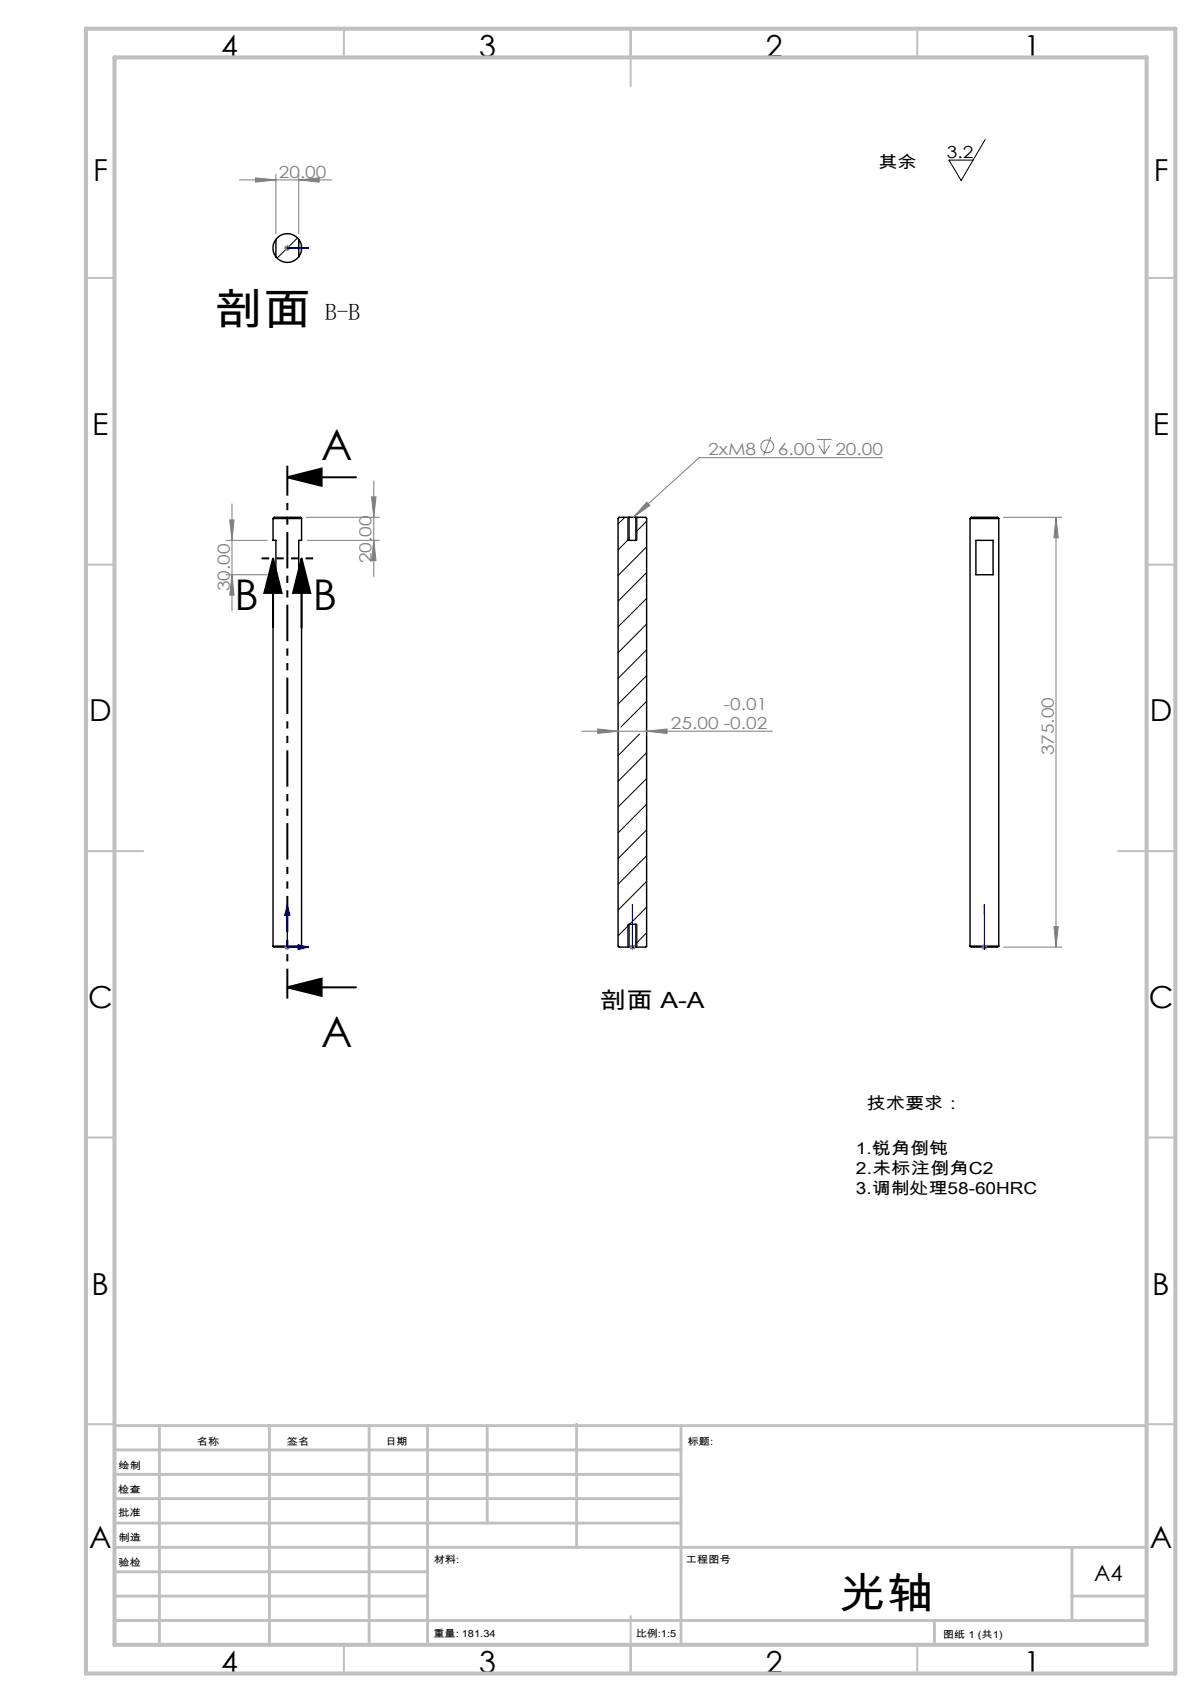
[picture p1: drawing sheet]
<svg xmlns="http://www.w3.org/2000/svg" width="210mm" height="297mm" viewBox="0 0 210 297" stroke-linecap="round" stroke-linejoin="round" font-family="sans-serif">
<g fill="none" stroke="#000" stroke-width=".25">
<path d="M48.1 44.8a2.5 2.5 0 0 0 4 0M48.1 41.8a2.45 2.45 0 0 1 4 0M48.1 41.8a2.52 2.52 0 0 0 0 3M48.1 41.8v3M52.1 41.8a2.52 2.52 0 0 1 0 3M52.1 41.8v3M47.6 90.5l.2-.2h4.6l.2 .2M47.6 90.5h5M47.6 90.5v3.8h.5v6h-.5v64.8M52.6 90.5v3.8h-.5v6h.5v64.8M109.7 90.3h1.2M109.7 90.3h-1.7l-.2 .2v74.6l.2 .2h1.7"/>
<path d="M109.7 90.3v4h1.2v-4M110.9 90.3h1.7l.2 .2v74.6l-.2 .2h-1.7M169.2 90.5a1.7 1.7 0 0 1 1.4-.2h3.4l.2 .2M169.2 90.5h5M169.2 90.5v74.6M170.2 94.3h3v6h-3zM174.2 90.5v74.6M47.6 165.1h5M47.6 165.1a2.08 2.08 0 0 0 1.5 .2h2a2.08 2.08 0 0 0 1.5-.2M109.7 165.3h1.2M109.7 165.3v-4h1.2v4M169.2 165.1h5"/>
<path d="M169.2 165.1a2.42 2.42 0 0 0 1.7 .2h3.1l.2-.2"/>
</g>
<g fill="none" stroke="#000" stroke-width=".18">
<path d="M171.8 24.3l-4.2 7.2-2.1-3.6h4.2M51.9 41.5l-3.6 3.5M109 90.3l-1.2 1.1M109.5 90.3v4M109.7 94l-1.9 2M111.1 90.3v4M112.8 90.9l-1.9 1.9M112.8 95.4l-5 5M112.8 99.9l-5 5M112.8 104.4l-5 5M112.8 108.9l-5 5M112.8 113.4l-5 5"/>
<path d="M112.8 117.9l-5 5M111.5 128.1l-3.7 3.8M112.8 122.4l-4.5 4.5M112.8 131.3l-5 5M112.8 135.9l-5 4.9M112.8 140.3l-5 5M112.8 144.8l-5 5M112.8 149.3l-5 5M112.8 153.8l-5 5M112.8 158.3l-3 3M109.5 161.3v4M109.7 161.4l-1.9 1.9"/>
<path d="M111.1 161.3v4M112.8 162.8l-1.9 1.9"/>
</g>
<g fill="none" stroke="#808080" stroke-width=".18">
<path d="M41.8 31.4h16.1M44.6 31l3.5 .4-3.5 .4zM48.1 30.4v10.4M52.1 31.4l3.6-.4v.8zM52.1 30.4v10.4M49.6 43.3h1M49.7 42.9l.7 .7M50.1 42.8v1M50.4 42.9l-.7 .7M134.4 76.3l-1.2 3.2M142.5 76.7h2.5M142.8 77.7l1 1.5"/>
<path d="M143.8 76.7v2.5M144.7 77.7l-.9 1.5M154 79.9h-32l-11.5 10.4M39.4 94.3h7.2M40.1 90.7h.7l-.3 3.6zM40.5 87.9v18.7M53.4 90.3h12.8M53.6 94.3h12.6M64.8 86.7h.8l-.4 3.6zM65.2 94.3l.4 3.5h-.8zM65.2 83.9v16.7M112.8 87.6l.5 .6-2.8 2.1z"/>
<path d="M175 90.3h10.2M184.2 90.3l.4 3.5h-.8zM184.2 90.3v75M39.4 100.3h7.2M40.5 100.3l.3 3.6h-.7zM101.5 127.6h33.2M104.2 127.2l3.6 .4-3.6 .4zM112.8 127.6l3.5-.4v.8zM49.6 165.3h1M49.7 164.9l.7 .7M50.1 164.8v1M50.4 164.9l-.7 .7"/>
<path d="M109.8 165.3h1M110 164.9l.7 .7M110.3 164.8v1M110.7 164.9l-.7 .7M171.2 165.3h1M171.3 164.9l.7 .7M171.7 164.8v1M172 164.9l-.7 .7M175 165.3h10.2M183.8 161.7h.8l-.4 3.6z"/>
<circle cx="133.8" cy="77.9" r="1.12"/>
</g>
<path d="M47.6 97.5l1.5 6h-3zM47.6 97.5v12M50.1 83.3h12M50.1 83.3l6-1.5v3zM52.6 97.5l1.5 6h-3zM52.6 97.5v12.1M50.1 172.3h12M50.1 172.3l6-1.5v3z" fill="none" stroke="#000" stroke-width=".35"/>
<g fill="none" stroke="#00f" stroke-width=".18">
<path d="M50 43.3h.2zM50.1 43.3h.1M50.1 43.3h3.7M53.8 43.3h-.4h.4M50.1 157.9v7.4h3.7M50.1 157.9l.1 .3h-.2zM50.1 157.9l.5 1.8h-1zM110.3 157.9v.3v-.3M110.3 157.9v7.4M171.7 157.9v1.8v-1.8M171.7 157.9v.3v-.3M171.7 157.9v7.4"/>
<path d="M52 164.8l1.8 .5-1.8 .4zM53.4 165.2l.4 .1-.4 .1zM110.3 165.2v.2zM110.3 165.3h.1M171.7 164.8v.9zM171.7 165.2v.2zM171.7 165.3h.1"/>
</g>
<path d="M50.1 81.3v93" fill="none" stroke="#000" stroke-width=".35" stroke-dasharray="6.3 1.3 1.3 1.3 1.3 1.3" stroke-dashoffset="1.1" stroke-linecap="butt"/>
<path d="M54.6 97.4h-9" fill="none" stroke="#000" stroke-width=".35" stroke-dasharray="6.3 1.3 1.3 1.3 1.3 1.3" stroke-dashoffset="5" stroke-linecap="butt"/>
<g fill="none" stroke="#c0c0c0" stroke-width=".35">
<path d="M60 5v5M110 5v10M160 5v5M15 48.5h5M200 48.5h5M15 98.5h5M200 98.5h5M15 148.5h10M195 148.5h10M15 198.5h5M200 198.5h5M15 248.5h5"/>
<path d="M200 248.5h5M60 287v5M110 282v10M160 287v5"/>
</g>
<g fill="none" stroke="#c0c0c0" stroke-width=".5">
<path d="M20 231.8v55.2M20 248.8h180M20 257.3h98.8M20 253h98.8M27.8 248.8v38.2M47 248.8v38.2M64.4 248.8v38.2M74.6 248.8v38.2M85 248.8v17M100.6 248.5v21.5M118.8 248.8v38.2M20 265.8h98.8"/>
<path d="M20 261.5h98.8M20 278.5h54.6M20 274.3h54.6M20 270h180M187 278.5h13M187 270v12.8M20 282.8h180M163 282.8v4.2"/>
</g>
<path d="M15 5h190v287h-190zM20 10h180v277h-180z" fill="none" stroke="#c0c0c0" stroke-width=".7"/>
<g fill="#000">
<path d="M50.1 83.3l6-1.5v3zM50.1 172.3l6-1.5v3z"/>
<path d="M52.6 97.5l1.5 6h-3zM47.6 97.5l1.5 6h-3z"/>
</g>
<g fill="#00f">
<path d="M53.4 165.2l.4 .1-.4 .1zM50.1 157.9l.1 .3h-.2z"/>
<path d="M171.7 164.8v.9zM171.7 157.9v1.8zM110.3 165.2v.2zM110.3 157.9v.3zM110.3 165.2v.2zM110.3 157.9v.3z"/>
<path d="M53.4 43.3h.4zM50 43.3h.2zM53.4 43.3h.4zM50 43.3h.2z"/>
<path d="M52 164.8l1.8 .5-1.8 .4zM50.1 157.9l.5 1.8h-1zM171.7 165.2v.2zM171.7 157.9v.3z"/>
</g>
<g fill="#808080">
<path d="M112.8 127.6l3.5-.4v.8zM104.2 127.2l3.6 .4-3.6 .4z"/>
<path d="M112.8 87.6l-2.3 2.7 2.8-2.1zM44.6 31l3.5 .4-3.5 .4zM52.1 31.4l3.6-.4v.8z"/>
<path d="M183.8 161.7h.8l-.4 3.6zM184.2 90.3l.4 3.5h-.8z"/>
<path d="M40.1 90.7h.7l-.3 3.6zM40.5 100.3l.3 3.6h-.7zM64.8 86.7h.8l-.4 3.6zM65.2 94.3l.4 3.5h-.8z"/>
</g>
<g font-size="7.4">
<text x="37.4" y="56.6">剖面</text>
<text x="56" y="80.3">A</text>
<text x="40.9" y="106.5">B</text>
<text x="54.6" y="106.5">B</text>
<text x="56" y="182.7">A</text>
<text x="146.3" y="280.5">光轴</text>
</g>
<g font-size="5.3">
<text x="38.5" y="9.9">4</text>
<text x="83.5" y="9.9">3</text>
<text x="133.6" y="9.9">2</text>
<text x="178.6" y="9.9">1</text>
<text x="16.2" y="31.6">F</text>
<text x="201.2" y="31.6">F</text>
<text x="16.1" y="75.9">E</text>
<text x="201.1" y="75.9">E</text>
<text x="15.5" y="125.9">D</text>
<text x="200.5" y="125.9">D</text>
<text x="15.4" y="175.9">C</text>
<text x="200.4" y="175.9">C</text>
<text x="16" y="225.9">B</text>
<text x="201" y="225.9">B</text>
<text x="15.5" y="270.1">A</text>
<text x="200.5" y="270.1">A</text>
<text x="38.5" y="291.9">4</text>
<text x="83.5" y="291.9">3</text>
<text x="133.6" y="291.9">2</text>
<text x="178.6" y="291.9">1</text>
</g>
<text font-size="4.1" x="56.7" y="55.8">B-B</text>
<g font-size="3.9">
<text x="104.6" y="175.9">剖面 A-A</text>
<text x="190.9" y="275.8">A4</text>
</g>
<g font-size="2.9">
<text x="153.2" y="29.4">其余</text>
<text x="165.2" y="27.5">3.2</text>
<text x="151.2" y="193.5">技术要求：</text>
<text x="149.3" y="201.3">1.锐角倒钝</text>
<text x="149.3" y="204.8">2.未标注倒角C2</text>
<text x="149.3" y="208.3">3.调制处理58-60HRC</text>
</g>
<g font-size="2.9" fill="#808080">
<text x="48.6" y="31">20.00</text>
<text x="123.5" y="79.4">2xM8</text>
<text x="135.7" y="79.4">6.00</text>
<text x="145.7" y="79.4">20.00</text>
<text x="64.8" y="98.3" transform="rotate(-90 64.8 98.3)">20.00</text>
<text x="40.1" y="103.2" transform="rotate(-90 40.1 103.2)">30.00</text>
<text x="126.3" y="123.9">-0.01</text>
<text x="117" y="127.1">25.00 -0.02</text>
<text x="183.8" y="131.8" transform="rotate(-90 183.8 131.8)">375.00</text>
</g>
<g font-size="1.7">
<text x="20.7" y="256.3">绘制</text>
<text x="34.3" y="252.2">名称</text>
<text x="50" y="252.1">签名</text>
<text x="67.2" y="252.1">日期</text>
<text x="120" y="252.1">标题:</text>
<text x="20.6" y="260.5">检查</text>
<text x="20.6" y="264.5">批准</text>
<text x="20.7" y="269">制造</text>
<text x="20.7" y="273.3">验检</text>
<text x="75.6" y="272.7">材料:</text>
<text x="119.6" y="272.7">工程图号</text>
<text x="75.6" y="285.7">重量: 181.34</text>
<text x="110.9" y="285.7">比例:1:5</text>
<text x="164.5" y="285.8">图纸 1 (共1)</text>
</g>
</svg>
